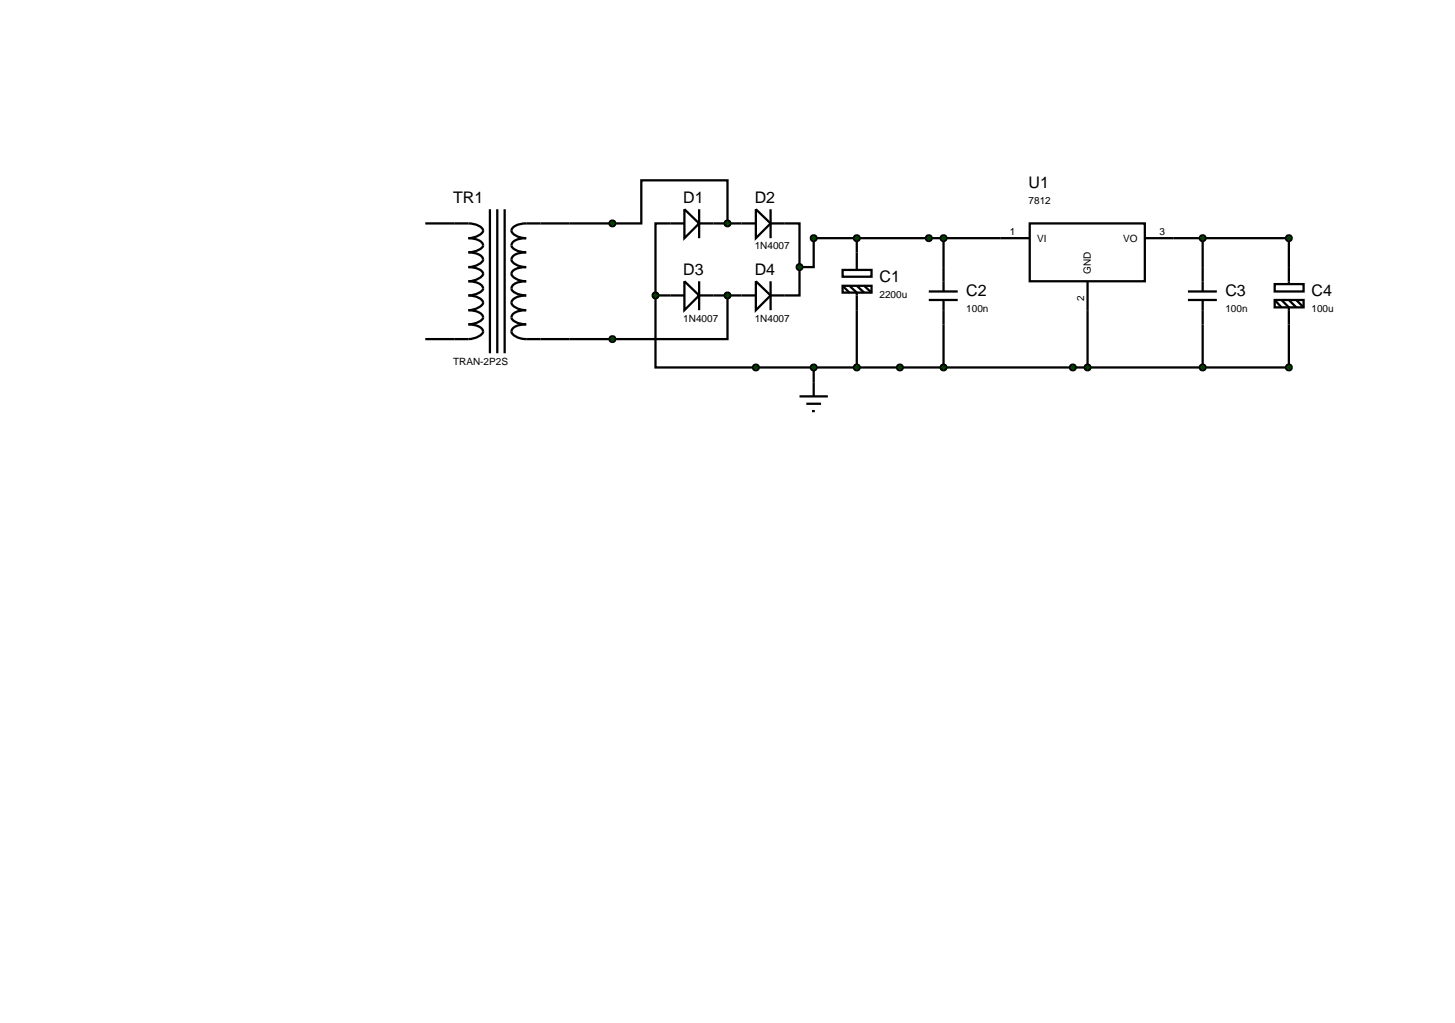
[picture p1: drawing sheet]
<svg xmlns="http://www.w3.org/2000/svg" width="257mm" height="180mm" viewBox="0 0 257 180" stroke-linecap="round" stroke-linejoin="round" font-family="sans-serif">
<g fill="none" stroke="#000" stroke-width=".4">
<path d="M75 39.4h7.6a3.3 3.3 0 0 1 2.5 1l.1 .3a2.79 2.79 0 0 1-2.6 1.3 3.2 3.2 0 0 1 2.5 .9l.1 .4a2.77 2.77 0 0 1-2.6 1.2 3.2 3.2 0 0 1 2.5 .9 .9 .9 0 0 1-.7 1.2l-1.2 .4-.6 .1a3.4 3.4 0 0 1 2.5 .9l.1 .3a2.79 2.79 0 0 1-2.6 1.3 3.2 3.2 0 0 1 2.5 .9l.1 .4a2.77 2.77 0 0 1-2.6 1.2 3.3 3.3 0 0 1 2.5 1l.1 .3a2.79 2.79 0 0 1-2.6 1.3 3.2 3.2 0 0 1 2.5 .9l.1 .4a2.77 2.77 0 0 1-2.6 1.2 3.2 3.2 0 0 1 2.5 .9 .9 .9 0 0 1-.7 1.2l-1.2 .4-.6 .1h-7.6M86.4 36.9v25.4M87.7 36.9v25.4M89 36.9v25.4M118.2 39.4h-2.6v12.7M125.8 39.4h5M128.3 39.4v-7.6h-15.2v7.6h-20.3a3.1 3.1 0 0 0-2.5 1 .89 .89 0 0 0 .6 1.1l1.2 .4 .7 .1a3 3 0 0 0-2.5 .9 .86 .86 0 0 0 .6 1.2l1.2 .3 .7 .1a3 3 0 0 0-2.5 .9 .91 .91 0 0 0 .6 1.2l1.2 .4 .7 .1a3.2 3.2 0 0 0-2.5 .9 .89 .89 0 0 0 .6 1.1l1.2 .4 .7 .1a3 3 0 0 0-2.5 .9 .86 .86 0 0 0 .6 1.2l1.2 .3 .7 .1a3.1 3.1 0 0 0-2.5 1 .89 .89 0 0 0 .6 1.1l1.2 .4 .7 .1a3 3 0 0 0-2.5 .9 .86 .86 0 0 0 .6 1.2l1.2 .3 .7 .1a3 3 0 0 0-2.5 .9 .91 .91 0 0 0 .6 1.2l1.2 .4 .7 .1h35.5v-7.7M138.4 39.4h2.6v7.7M115.6 52.1v12.7h111.7v-7.6M115.6 52.1h2.6M125.8 52.1h5M141 47.1v5h-2.6"/>
<path d="M151.1 42v2.5M151.1 54.7v10.1M166.4 42v5.1M166.4 57.2v7.6M176.5 42h-33v5.1h-2.5M191.8 54.7v10.1M207 42h20.3v5.1M212.1 42v5.1M212.1 57.2v7.6M143.5 64.8v2.6"/>
</g>
<g fill="#004000" stroke="#000" stroke-width=".4">
<path d="M107.6 39.1l.4-.2-.5 .5zM108 38.9l.4 .2 .1 .3zM108.5 39.4l-.1 .3-.4 .2zM107.5 39.4l.5 .5-.3-.1z"/>
<path d="M107.7 59.4l.3-.1-.5 .5zM108 59.3l.4 .2 .1 .3zM108.5 59.8l-.1 .3-.4 .2zM107.5 59.8l.5 .5-.3-.1z"/>
</g>
<g fill="#004000">
<path d="M107.5 39.4l.5-.5 .5 .5-.5 .5z"/>
<path d="M107.5 59.8l.5-.5 .5 .5-.5 .5z"/>
</g>
<path d="M148.6 47.6h5.1v1.2h-5.1zM148.6 50.4h5.1v1.2h-5.1zM148.6 50.4l1.2 1.2M149.8 50.4l1.3 1.2v3.1M151.1 44.5v3.1M151.1 50.4l1.3 1.2M152.4 50.4l1.3 1.2M163.8 51.4h5.1M163.8 52.9h5.1M166.4 47.1v4.3M166.4 52.9v4.3" fill="none" stroke="#000" stroke-width=".4"/>
<path d="M166.1 64.4l.3-.1-.5 .5zM166.4 64.3l.3 .1 .2 .4zM166.4 65.3l.5-.5-.1 .3zM165.9 64.8l.5 .5-.4-.2z" fill="#004000" stroke="#000" stroke-width=".4"/>
<path d="M165.9 64.8l.5-.5 .5 .5-.5 .5z" fill="#004000"/>
<path d="M209.5 51.4h5.1M209.5 52.9h5.1M212.1 47.1v4.3M212.1 52.9v4.3" fill="none" stroke="#000" stroke-width=".4"/>
<path d="M188.8 64.5l.4-.2-.5 .5zM189.2 64.3l.4 .2 .1 .3zM189.7 64.8l-.1 .3-.4 .2zM188.7 64.8l.5 .5-.4-.2z" fill="#004000" stroke="#000" stroke-width=".4"/>
<path d="M188.7 64.8l.5-.5 .5 .5-.5 .5z" fill="#004000"/>
<path d="M224.8 50.1h5.1v1.3h-5.1zM224.8 52.9h5.1v1.3h-5.1zM224.8 52.9l1.2 1.3M226 52.9l1.3 1.3v3M227.3 47.1v3M227.3 52.9l1.3 1.3M228.6 52.9l1.3 1.3" fill="none" stroke="#000" stroke-width=".4"/>
<g fill="#004000" stroke="#000" stroke-width=".4">
<path d="M211.7 64.5l.4-.2-.5 .5zM212.1 64.3l.3 .1 .2 .4zM212.1 65.3l.5-.5-.2 .4zM211.6 64.8l.5 .5-.4-.2z"/>
<path d="M150.8 64.4l.3-.1-.5 .5zM151.1 64.3l.4 .2 .1 .3zM151.6 64.8l-.1 .3-.4 .2zM150.6 64.8l.5 .5-.4-.2z"/>
<path d="M150.8 41.6l.3-.1-.5 .5zM151.1 41.5l.3 .1 .2 .4zM151.6 42l-.1 .3-.4 .2zM150.6 42l.5 .5-.4-.2z"/>
<path d="M226.9 41.7l.4-.2-.5 .5zM227.3 41.5l.4 .2 .1 .3zM227.8 42l-.1 .3-.4 .2zM226.8 42l.5 .5-.4-.2z"/>
<path d="M226.9 64.5l.4-.2-.5 .5zM227.3 64.3l.4 .2 .1 .3zM227.8 64.8l-.1 .3-.4 .2zM226.8 64.8l.5 .5-.4-.2z"/>
</g>
<g fill="#004000">
<path d="M211.6 64.8l.5-.5 .5 .5-.5 .5z"/>
<path d="M150.6 64.8l.5-.5 .5 .5-.5 .5z"/>
<path d="M150.6 42l.5-.5 .5 .5-.5 .5z"/>
<path d="M226.8 42l.5-.5 .5 .5-.5 .5z"/>
<path d="M226.8 64.8l.5-.5 .5 .5-.5 .5z"/>
</g>
<g fill="none" stroke="#000" stroke-width=".4">
<path d="M118.2 39.4h2.5M120.7 36.9l2.6 2.5-2.6 2.6zM123.3 36.9v5.1M123.3 39.4h2.5M130.8 39.4h2.5M133.3 36.9l2.6 2.5-2.6 2.6zM135.9 39.4h2.5M135.9 36.9v5.1M118.2 52.1h2.5M120.7 49.6l2.6 2.5-2.6 2.6zM123.3 49.6v5.1M123.3 52.1h2.5"/>
<path d="M130.8 52.1h2.5M133.3 49.6l2.6 2.5-2.6 2.6zM135.9 49.6v5.1M135.9 52.1h2.5"/>
</g>
<g fill="#004000" stroke="#000" stroke-width=".4">
<path d="M128 39l.3-.1-.5 .5zM128.3 38.9l.3 .1 .2 .4zM128.8 39.4l-.1 .3-.4 .2zM127.8 39.4l.5 .5-.3-.1z"/>
<path d="M128 51.7l.3-.1-.5 .5zM128.3 51.6l.3 .1 .2 .4zM128.3 52.6l.5-.5-.1 .3zM127.8 52.1l.5 .5-.4-.2z"/>
<path d="M115.3 51.7l.3-.1-.5 .5zM115.6 51.6l.3 .1 .2 .4zM115.6 52.6l.5-.5-.1 .3zM115.1 52.1l.5 .5-.4-.2z"/>
<path d="M140.7 46.7l.3-.1-.5 .5zM141 46.6l.4 .2 .1 .3zM141.5 47.1l-.1 .3-.4 .2zM140.5 47.1l.5 .5-.4-.2z"/>
</g>
<g fill="#004000">
<path d="M127.8 39.4l.5-.5 .5 .5-.5 .5z"/>
<path d="M128.3 51.6l.5 .5-.5 .5-.5-.5z"/>
<path d="M115.1 52.1l.5-.5 .5 .5-.5 .5z"/>
<path d="M141 46.6l.5 .5-.5 .5-.5-.5z"/>
</g>
<path d="M181.6 39.4h20.3v10.2h-20.3zM176.5 42h5.1M191.8 49.6v5.1M201.9 42h5.1" fill="none" stroke="#000" stroke-width=".4"/>
<g fill="#004000" stroke="#000" stroke-width=".4">
<path d="M166.1 41.6l.3-.1-.5 .5zM166.4 41.5l.3 .1 .2 .4zM166.4 42.5l.5-.5-.1 .3zM165.9 42l.5 .5-.4-.2z"/>
<path d="M211.7 41.7l.4-.2-.5 .5zM212.1 41.5l.3 .1 .2 .4zM212.1 42.5l.5-.5-.2 .4zM211.6 42l.5 .5-.4-.2z"/>
<path d="M191.4 64.5l.4-.2-.5 .5zM191.8 64.3l.4 .2 .1 .3zM192.3 64.8l-.1 .3-.4 .2zM191.3 64.8l.5 .5-.4-.2z"/>
</g>
<g fill="#004000">
<path d="M166.4 41.5l.5 .5-.5 .5-.5-.5z"/>
<path d="M211.6 42l.5-.5 .5 .5-.5 .5z"/>
<path d="M191.3 64.8l.5-.5 .5 .5-.5 .5z"/>
</g>
<path d="M141 69.9h5M142.2 71.2h2.6M143.2 72.5h.5M143.5 67.4v2.5" fill="none" stroke="#000" stroke-width=".4"/>
<g fill="#004000" stroke="#000" stroke-width=".4">
<path d="M143.1 64.5l.4-.2-.5 .5zM143.5 64.3l.3 .1 .2 .4zM144 64.8l-.1 .3-.4 .2zM143 64.8l.5 .5-.3-.1z"/>
<path d="M158.4 64.4l.3-.1-.5 .5zM158.7 64.3l.3 .1 .2 .4zM158.7 65.3l.5-.5-.2 .4zM158.2 64.8l.5 .5-.4-.2z"/>
<path d="M163.5 41.6l.3-.1-.5 .5zM163.8 41.5l.3 .1 .2 .4zM164.3 42l-.1 .3-.4 .2zM163.3 42l.5 .5-.4-.2z"/>
<path d="M133 64.4l.3-.1-.5 .5zM133.3 64.3l.3 .1 .2 .4zM133.3 65.3l.5-.5-.2 .4zM132.8 64.8l.5 .5-.4-.2z"/>
<path d="M143.1 41.7l.4-.2-.5 .5zM143.5 41.5l.3 .1 .2 .4zM143.5 42.5l.5-.5-.1 .3zM143 42l.5 .5-.3-.1z"/>
</g>
<g fill="#004000">
<path d="M143 64.8l.5-.5 .5 .5-.5 .5z"/>
<path d="M158.2 64.8l.5-.5 .5 .5-.5 .5z"/>
<path d="M163.8 41.5l.5 .5-.5 .5-.5-.5z"/>
<path d="M133.3 64.3l.5 .5-.5 .5-.5-.5z"/>
<path d="M143 42l.5-.5 .5 .5-.5 .5z"/>
</g>
<g font-size="2.8">
<text x="79.9" y="35.8">TR1</text>
<text x="120.5" y="35.8">D1</text>
<text x="133.1" y="35.8">D2</text>
<text x="181.4" y="33.2">U1</text>
<text x="120.5" y="48.5">D3</text>
<text x="133.1" y="48.5">D4</text>
<text x="155.1" y="49.7">C1</text>
<text x="170.4" y="52.2">C2</text>
<text x="216.1" y="52.2">C3</text>
<text x="231.3" y="52.2">C4</text>
</g>
<g font-size="1.8">
<text x="181.4" y="36">7812</text>
<text x="178.1" y="41.4">1</text>
<text x="204.5" y="41.4">3</text>
<text x="133.1" y="44">1N4007</text>
<text x="182.9" y="42.6">VI</text>
<text x="198.1" y="42.6">VO</text>
<text x="155.1" y="52.5">2200u</text>
<text x="191.2" y="53.1" transform="rotate(-90 191.2 53.1)">2</text>
<text x="192.4" y="48.3" transform="rotate(-90 192.4 48.3)">GND</text>
<text x="120.5" y="56.7">1N4007</text>
<text x="133.1" y="56.7">1N4007</text>
<text x="170.4" y="55">100n</text>
<text x="216.1" y="55">100n</text>
<text x="231.3" y="55">100u</text>
<text x="79.9" y="64.3">TRAN-2P2S</text>
</g>
</svg>
